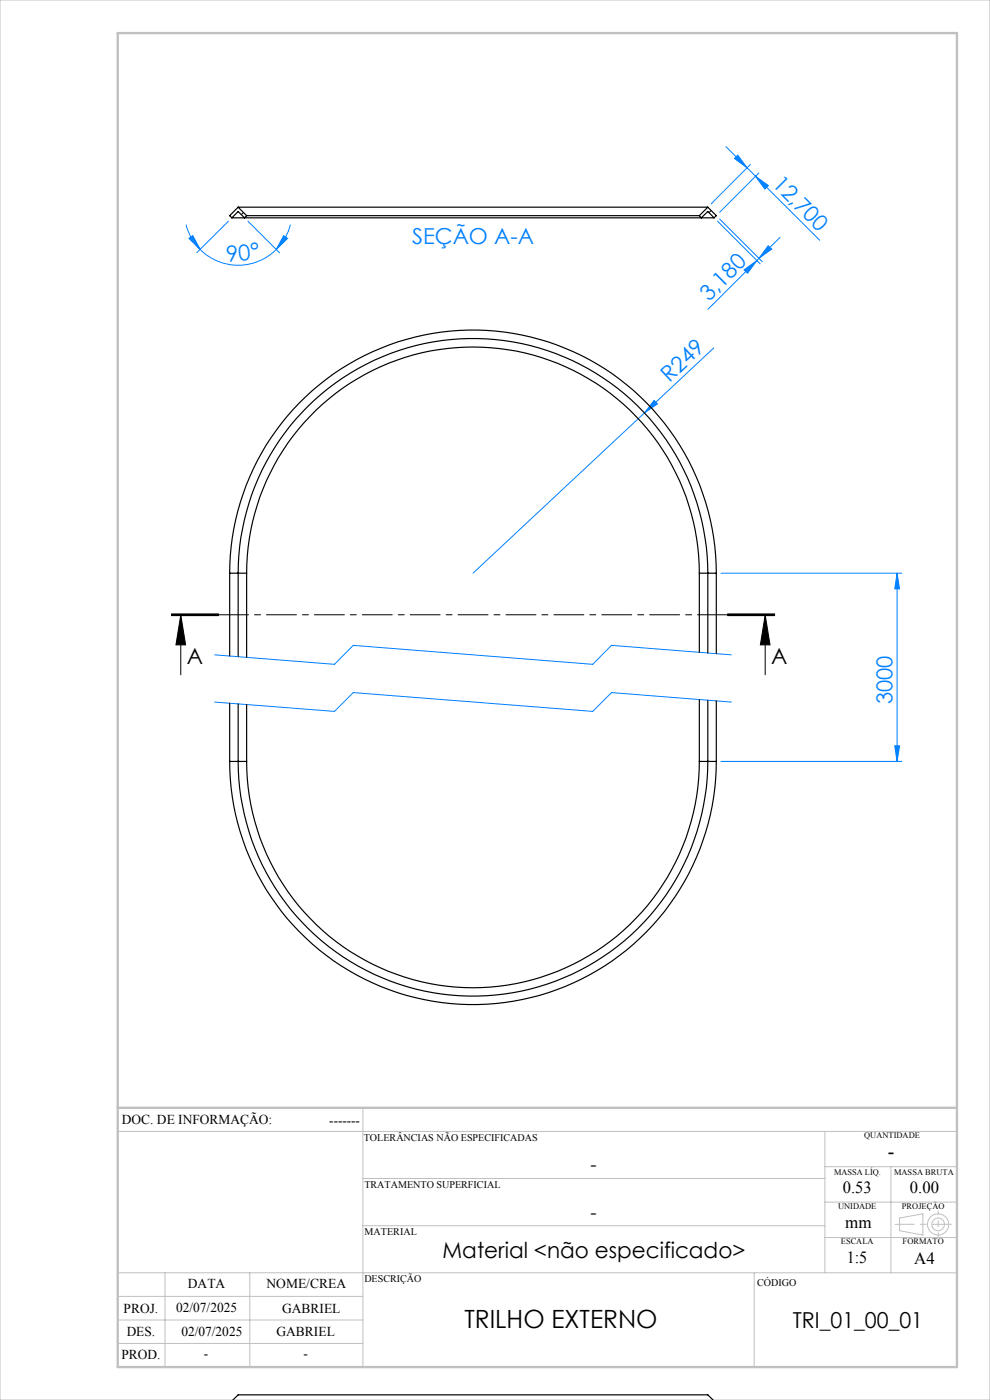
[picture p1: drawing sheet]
<svg xmlns="http://www.w3.org/2000/svg" width="210mm" height="297mm" viewBox="0 0 210 297" stroke-linecap="round" stroke-linejoin="round" font-family="sans-serif">
<path d="M36.4 130.6h10zM36.4 130.4h10M36.4 130.2h10M38.3 130.5l1.1 6.3h-2.1zM38.3 130.5v12.7M154.3 130.4h10M154.3 130.2h10M154.3 130.6h10M162.3 130.5l1 6.3h-2zM162.3 130.5v12.7" fill="none" stroke="#000" stroke-width=".21"/>
<g fill="none" stroke="#c0c0c0" stroke-width=".21">
<path d="M0 0h210v297h-210zM77 235v55M25 240h178M77 250h98M175 240v30M175 255h28M175 247.5h28M189 247.5v22.5M190.8 258.4l5-.9v4.5l-5-.9zM25 275h52M25 270h178M35 270v20"/>
<path d="M53 270v20M77 260h98M160 270v20M175 262.5h28M25 285h52M25 280h52"/>
<circle cx="199" cy="259.7" r="1.34"/>
<circle cx="199" cy="259.7" r="2.25"/>
</g>
<g fill="none" stroke="#0080ff" stroke-width=".21">
<path d="M154 31.1l19.9 19.9M155.8 33.6l.7-.7 2 2.7zM159.2 34.9l-8.4 8.3M160.3 37.4l2.7 2-.8 .7zM161 36.7l-8.4 8.3M39.5 47.7a11.2 11.2 0 0 0 3 5.2M40.1 50.6l.8-.6 1.6 2.9zM42.5 52.9a11.4 11.4 0 0 0 16.1 0M48.5 46.9l-6.8 6.7M52.6 46.9l6.7 6.7M60.2 50l.8 .6-2.4 2.3zM61.6 47.7a11.2 11.2 0 0 1-3 5.2"/>
<path d="M152.2 46.9l9.1 9.1M152.6 46.5l9.1 9M157.8 57.3l2.7-2-1.9 2.7zM160.5 55.3l-10.3 10.3M161 54.8l-.5 .5M162.9 52.1l.8 .7-2.7 2zM165.5 50.3l-4.5 4.5M151.4 73.8l-51.1 47.8M138.7 84.9l.8 .8-2.8 1.9zM45.5 138.9l25.4 2 4-4 50.8 4 4-4 25.4 2M152.9 121.6h38.4M190.3 121.6v39.9"/>
<path d="M190.3 121.6l.5 3.3h-1zM45.5 148.9l25.4 2 4-4 50.8 4 4-4 25.4 2M189.8 158.2h1l-.5 3.3zM152.9 161.5h38.4"/>
</g>
<path d="M164.3 130.4h-127.9" fill="none" stroke="#000" stroke-width=".21" stroke-dasharray="6.3 1.3 1.3 1.3" stroke-dashoffset=".2"/>
<path d="M201.8 259.7h-11.9" fill="none" stroke="#c0c0c0" stroke-width=".21" stroke-dasharray="15.2 1.3 1.3 1.3" stroke-dashoffset="11.2"/>
<path d="M199 256.9v5.4" fill="none" stroke="#c0c0c0" stroke-width=".21" stroke-dasharray="15.2 1.3 1.3 1.3" stroke-dashoffset="14.4"/>
<path d="M25 7h178v283h-178zM25 235h178" fill="none" stroke="#c0c0c0" stroke-width=".5"/>
<path d="M162.3 130.5l1 6.3h-2zM38.3 130.5l1.1 6.3h-2.1z" fill="#000"/>
<g fill="#0080ff">
<path d="M138.7 84.9l.8 .8-2.8 1.9z"/>
<path d="M160.3 37.4l2.7 2-.8 .7zM155.8 33.6l.7-.7 2 2.7z"/>
<path d="M40.1 50.6l.8-.6 1.6 2.9zM60.2 50l.8 .6-2.4 2.3z"/>
<path d="M157.8 57.3l2.7-2-1.9 2.7zM162.9 52.1l.8 .7-2.7 2z"/>
<path d="M190.3 121.6l.5 3.3h-1zM189.8 158.2h1l-.5 3.3z"/>
</g>
<g fill="none" stroke="#000" stroke-width=".25">
<path d="M49.2 46.2h2.7M49.2 46.2l1.3-1.3 1.4 1.3M50.5 44h99.6M50.5 44l-1.8 1.8 .5 .4M50.5 44l1.8 1.8M51.9 46.2h96.9M52.3 45.8h96M52.3 45.8l-.4 .4M148.3 45.8l.5 .4M148.8 46.2h2.7M148.8 46.2l1.3-1.3 1.4 1.3M150.1 44l1.8 1.8-.4 .4"/>
<path d="M150.1 44l-1.8 1.8M48.7 121.6a51.6 51.6 0 0 1 51.6-51.6 51.6 51.6 0 0 1 51.6 51.6M48.7 121.6h3.6M48.7 121.6v17.6M52.3 121.6a48 48 0 0 1 48-48 48 48 0 0 1 48 48M52.3 121.6v17.8M148.3 121.6h3.6M148.3 121.6v16.8M150.1 138.5v-16.9a49.8 49.8 0 0 0-49.8-49.8 49.8 49.8 0 0 0-49.8 49.8v17.7M151.9 121.6v17.1M48.7 149.2v12.3M52.3 149.5v12"/>
<path d="M148.3 148.4v13.1M150.1 148.6v12.9a49.8 49.8 0 0 1-49.8 49.8 49.8 49.8 0 0 1-49.8-49.8v-12.2M151.9 148.7v12.8M48.7 161.5a51.6 51.6 0 0 0 51.6 51.6 51.6 51.6 0 0 0 51.6-51.6M48.7 161.5h3.6M52.3 161.5a48 48 0 0 0 48 48 48 48 0 0 0 48-48M148.3 161.5h3.6M49.4 297.1l1.1-1.2h99.6l1.2 1.2"/>
</g>
<path d="M51.6 45.1l-.4 .4M150.8 44.7l-.4 .4" fill="none" stroke="#000" stroke-width=".21"/>
<text font-size="5.3" x="98.5" y="281.7">TRILHO EXTERNO</text>
<g font-size="4.7" fill="#0080ff">
<text x="163.6" y="39.3" transform="rotate(45 163.6 39.3)">12,700</text>
<text x="87.4" y="51.7">SEÇÃO A-A</text>
<text x="48.2" y="55.6" transform="rotate(-6 48.2 55.6)">90°</text>
<text x="150.4" y="64" transform="rotate(-45 150.4 64)">3,180</text>
<text x="142" y="81.2" transform="rotate(-43 142 81.2)">R249</text>
<text x="189.3" y="149.4" transform="rotate(-90 189.3 149.4)">3000</text>
</g>
<g font-size="4.7">
<text x="39.7" y="140.9">A</text>
<text x="163.6" y="140.9">A</text>
<text x="93.9" y="266.8">Material &lt;não especificado&gt;</text>
<text x="168.2" y="281.7">TRI_01_00_01</text>
</g>
<text font-size="4.3" x="188.3" y="245.8">-</text>
<g font-size="4">
<text x="125.2" y="248.4">-</text>
<text x="125.2" y="258.6">-</text>
</g>
<g font-size="3.6">
<text x="178.8" y="253.1">0.53</text>
<text x="193" y="253.1">0.00</text>
<text x="179.3" y="260.6">mm</text>
<text x="179.6" y="267.9">1:5</text>
<text x="193.9" y="268.1">A4</text>
</g>
<g font-size="2.9">
<text x="25.9" y="238.4">DOC. DE INFORMAÇÃO:</text>
<text x="69.8" y="238.6">-------</text>
<text x="39.9" y="273.2">DATA</text>
<text x="56.5" y="273.2">NOME/CREA</text>
<text x="26.2" y="278.6">PROJ.</text>
<text x="37.4" y="278.2">02/07/2025</text>
<text x="59.8" y="278.6">GABRIEL</text>
<text x="26.9" y="283.4">DES.</text>
<text x="38.5" y="283.4">02/07/2025</text>
<text x="58.7" y="283.4">GABRIEL</text>
<text x="25.7" y="288.3">PROD.</text>
<text x="43.3" y="288">-</text>
<text x="64.4" y="288">-</text>
</g>
<g font-size="2.2">
<text x="77.2" y="242.1">TOLERÂNCIAS NÃO ESPECIFICADAS</text>
<text x="77.3" y="251.9">TRATAMENTO SUPERFICIAL</text>
<text x="77.3" y="261.9">MATERIAL</text>
<text x="77.3" y="272.1">DESCRIÇÃO</text>
<text x="160.6" y="272.8">CÓDIGO</text>
</g>
<g font-size="1.8">
<text x="183.3" y="241.4">QUANTIDADE</text>
<text x="176.9" y="249.2">MASSA LÍQ.</text>
<text x="189.7" y="249.2">MASSA BRUTA</text>
<text x="177.8" y="256.5">UNIDADE</text>
<text x="191.3" y="256.5">PROJEÇÃO</text>
<text x="178.4" y="264">ESCALA</text>
<text x="191.5" y="264">FORMATO</text>
</g>
</svg>
